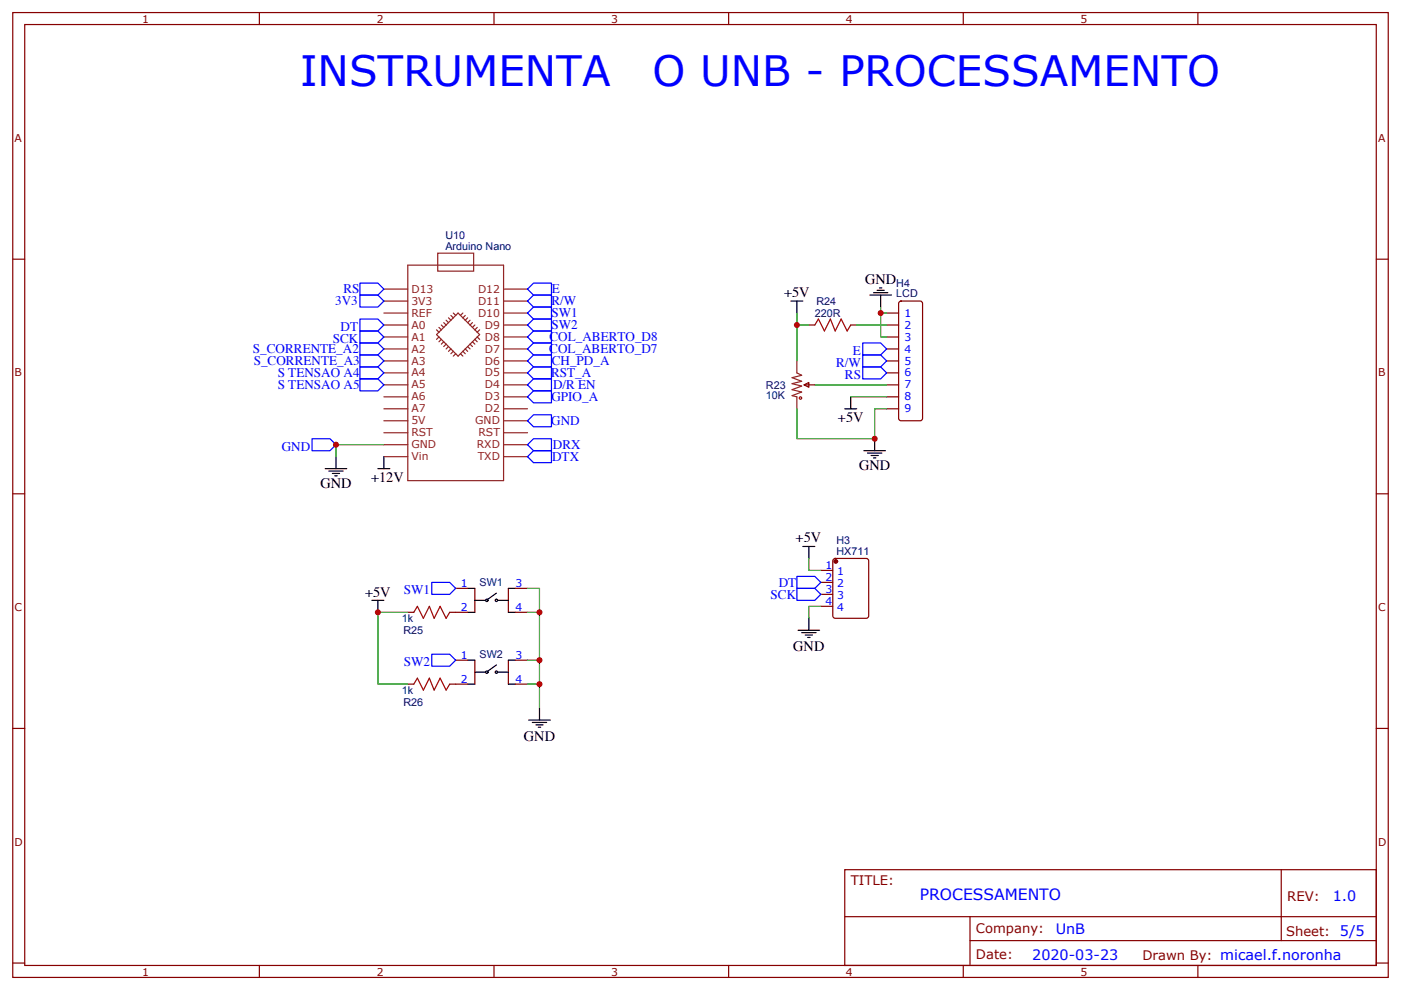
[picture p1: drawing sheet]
<svg xmlns="http://www.w3.org/2000/svg" width="297mm" height="210mm" viewBox="0 0 297 210" stroke-linecap="round" stroke-linejoin="round" font-family="sans-serif">
<g fill="none" stroke="#870000" stroke-width=".25">
<path d="M2.7 2.7h291.6v204.5h-291.6zM5.2 5.2h286.6v199.5h-286.6zM55 2.7v2.5M104.7 2.7v2.5M154.5 2.7v2.5M204.2 2.7v2.5M254 2.7v2.5M2.7 55h2.5M291.8 55h2.5M171.5 68.9h1.3M180.4 68.9h1.2M188 68.9h2.5"/>
<path d="M188 66.4h2.5M188 71.4h2.5M188 74h2.5M188 76.5h2.5M188 79.1h2.5M190.6 64.1l.4-.3h4.1l.4 .3 .1 .2v24.4l-.1 .3-.4 .2h-4.1l-.2-.1-.3-.4zM170.5 81.6l1-.5v1zM170.5 81.6h2.3M188 81.6h2.5M188 84.1h2.5M188 86.7h2.5M2.7 104.7h2.5"/>
<path d="M176.6 118.7l.5-.3h6.6l.4 .3 .1 11.9-.3 .4-6.8 .1-.5-.3zM291.8 104.7h2.5M86.5 129.8h1.2M95.3 129.8h3.9M96.6 124.7h2.6M96.6 140h2.6M100.7 124.7v5.1M100.7 140v5.1M107.8 124.7v5.1M107.8 140v5.1M109.3 129.8h2.5M109.3 124.7h2.5"/>
<path d="M109.3 140h2.5M174 120.9h2.6M174 123.5h2.6M174 126h2.6M174 128.6h2.6M2.7 154.4h2.5M86.5 145.1h1.2M95.3 145.1h3.9M109.3 145.1h2.5M291.8 154.4h2.5M179.1 184.4h112.7v20.3h-112.7zM179.1 194.4h112.6"/>
<path d="M205.7 199.4h86M205.7 194.4v10.1M271.6 184.4l.1 15M2.7 204.2h2.5M55 204.7v2.5M104.7 204.7v2.5M154.5 204.7v2.5M204.2 204.7v2.5M254 204.7v2.5M291.8 204.2h2.5"/>
</g>
<g fill="none" stroke="#8c2424" stroke-width=".25">
<path d="M86.5 56.2h20.3v45.7h-20.3zM92.8 53.7h7.6v3.8h-7.6zM81.4 63.8h5.1M81.4 66.4h5.1M81.4 68.9h5.1M81.4 71.4h5.1M81.4 74h5.1M81.4 76.5h5.1M81.4 79.1h5.1M81.4 61.3h5.1M92.6 70.9l4.5-4.5 4.6 4.5-4.6 4.6zM92.6 69.9l.5 .5"/>
<path d="M93.1 69.4l.5 .5M93.1 71.4l-.5 .6M93.6 68.9l.5 .5M93.6 72l-.5 .5M94.1 68.4l.5 .5M94.1 72.5l-.5 .5M94.6 67.9l.5 .5M94.6 73l-.5 .5M95.1 67.4l.5 .5M95.1 73.5l-.5 .5M95.6 66.9l.5 .5M95.6 74l-.5 .5"/>
<path d="M96.1 66.4l.5 .5M96.1 74.5l-.5 .5M96.6 75l-.5 .5M97.6 75l.5 .5M98.1 74.5l.5 .5M98.1 66.4l-.5 .5M98.6 74l.6 .5M98.6 66.9l-.5 .5M99.2 73.5l.5 .5M99.2 67.4l-.6 .5M99.7 73l.5 .5M99.7 67.9l-.5 .5"/>
<path d="M100.2 68.4l-.5 .5M100.2 72.5l.5 .5M100.7 72l.5 .5M100.7 68.9l-.5 .5M101.2 69.4l-.5 .5M101.2 71.4l.5 .6M101.7 69.9l-.5 .5M106.8 63.8h5M106.8 66.4h5M106.8 68.9h5M106.8 71.4h5M106.8 74h5"/>
<path d="M106.8 76.5h5M106.8 79.1h5M106.8 61.3h5M169 76.5v2.6l1 .5-2.1 .5 2.1 .7-2.1 .5 2.1 .6-2.1 .7 2.1 .5-2.1 .8 1.1 .2v2.6M81.4 81.6h5.1M81.4 84.1h5.1M81.4 86.7h5.1M81.4 89.2h5.1M81.4 91.8h5.1M81.4 94.3h5.1M81.4 96.8h5.1M106.8 81.6h5"/>
<path d="M106.8 84.1h5M106.8 86.7h5M106.8 89.2h5M106.8 91.8h5M106.8 94.3h5M106.8 96.8h5"/>
</g>
<circle cx="177.2" cy="119" r=".38" fill="#870000" stroke="#870000" stroke-width=".25"/>
<g fill="none" stroke="#a10000" stroke-width=".25">
<path d="M172.8 68.9l.7-1.3 1.3 2.6 1.3-2.6 1 2.6 1.2-2.6 1.3 2.6 .8-1.3M87.7 129.8l.8-1.2 1.3 2.5 1.2-2.5 1 2.5 1.3-2.5 1.3 2.5 .7-1.3M87.7 145.1l.8-1.3 1.3 2.5 1.2-2.5 1 2.5 1.3-2.5 1.3 2.5 .7-1.2"/>
<circle cx="169.7" cy="84.4" r=".25"/>
</g>
<g fill="none" stroke="#000" stroke-width=".25">
<path d="M167.7 63.8h2.5M169 63.8v2.6M184.4 62.6h4.6M185.2 62.1h3M186 61.5h1.5M186.5 61h.5M186.7 62.6v2.5M68.9 99.4h4.6M69.7 99.9h3.1M71.2 96.8v2.6M80.1 99.4h2.6M81.4 96.8v2.6"/>
<path d="M179.1 86.7h2.5M180.4 84.1v2.6M183.2 95.6h4.5M183.9 96.1h3.1M184.7 96.6h1.5M185.2 97.1h.5M185.4 93v2.6M70.5 100.4h1.5M71 100.9h.5M170.2 115.9h2.6M171.5 115.9v2.5M78.8 127.3h2.6"/>
<path d="M80.1 127.3v2.5M99.2 124.7h1.5M99.2 129.8h1.5M99.2 140h1.5M100.7 127.3h2.3M105.2 125.8l-1.7 1.2M105.5 127.3h2.3M107.8 124.7h1.5M107.8 129.8h1.5M107.8 140h1.5M169.2 133.6h4.6M170 134.1h3"/>
<path d="M170.7 134.6h1.6M171.2 135.2h.5M171.5 131.1v2.5M99.2 145.1h1.5M100.7 142.5h2.3M105.2 141l-1.7 1.3M105.5 142.5h2.3M107.8 145.1h1.5M112.1 152.7h4.6M112.9 153.2h3M113.6 153.7h1.5M114.1 154.2h.5"/>
<path d="M114.4 150.1v2.6"/>
<circle cx="103.2" cy="127.3" r=".25"/>
<circle cx="105.2" cy="127.3" r=".25"/>
<circle cx="103.2" cy="142.5" r=".25"/>
<circle cx="105.2" cy="142.5" r=".25"/>
</g>
<g fill="none" stroke="#00f" stroke-width=".25">
<path d="M76.3 62.6h3.8l1.3 1.2-1.3 1.3h-3.8zM76.3 77.8h3.8l1.3 1.3-1.3 1.2h-3.8zM76.3 67.6h3.8l1.3 1.3-1.3 1.3h-3.8zM76.3 70.2h3.8l1.3 1.2-1.3 1.3h-3.8zM76.3 72.7h3.8l1.3 1.3-1.3 1.3h-3.8zM76.3 75.3h3.8l1.3 1.2-1.3 1.3h-3.8zM76.3 60h3.8l1.3 1.3-1.3 1.3h-3.8zM111.8 71.4l1.3-1.2h3.8v2.5h-3.8zM111.8 61.3l1.3-1.3h3.8v2.6h-3.8zM111.8 66.4l1.3-1.3h3.8v2.5h-3.8zM111.8 76.5l1.3-1.2h3.8v2.5h-3.8zM111.8 79.1l1.3-1.3h3.8v2.5h-3.8z"/>
<path d="M113.1 72.7h3.8v2.6h-3.8l-1.3-1.3zM113.1 62.6h3.8v2.5h-3.8l-1.3-1.3zM113.1 67.6h3.8v2.6h-3.8l-1.3-1.3zM182.9 77.8h3.8l1.3 1.3-1.3 1.2h-3.8zM182.9 75.3h3.8l1.3 1.2-1.3 1.3h-3.8zM182.9 72.7h3.8l1.3 1.3-1.3 1.3h-3.8zM66.2 93h3.8l1.2 1.3-1.2 1.3h-3.8zM76.3 80.3h3.8l1.3 1.3-1.3 1.3h-3.8zM111.8 81.6l1.3-1.3h3.8v2.6h-3.8zM111.8 94.3l1.3-1.3h3.8v2.6h-3.8zM111.8 89.2l1.3-1.3h3.8v2.6h-3.8zM111.8 84.1l1.3-1.2h3.8v2.5h-3.8z"/>
<path d="M113.1 95.6h3.8v2.5h-3.8l-1.3-1.3zM91.5 123.5h3.8l1.3 1.2-1.3 1.3h-3.8zM91.5 138.7h3.8l1.3 1.3-1.3 1.2h-3.8zM169 122.2h3.8l1.2 1.3-1.2 1.2h-3.8zM169 124.7h3.8l1.2 1.3-1.2 1.3h-3.8z"/>
</g>
<g fill="none" stroke="#008700" stroke-width=".25">
<path d="M169 66.4v10.1M169 68.9h2.5M181.6 68.9h6.4M186.7 65.1v1.3h1.3M186.7 66.4v5h1.3M81.4 94.3h-10.2v2.5M169 86.7v6.3h16.4v-6.3h2.6M172.8 81.6h15.2M180.4 84.1h7.6M171.5 118.4v2.5h2.5M86.5 129.8h-6.4v15.3h6.4M111.8 140h2.6v10.1"/>
<path d="M111.8 124.7h2.6v15.3M111.8 129.8h2.6M174 128.6h-2.5v2.5M111.8 145.1h2.6"/>
</g>
<g fill="#c00">
<circle cx="71.2" cy="94.3" r=".63"/>
<circle cx="114.4" cy="140" r=".63"/>
<circle cx="80.1" cy="129.8" r=".63"/>
<circle cx="185.4" cy="93" r=".63"/>
<circle cx="169" cy="68.9" r=".63"/>
<circle cx="186.7" cy="66.4" r=".63"/>
<circle cx="114.4" cy="145.1" r=".63"/>
<circle cx="114.4" cy="129.8" r=".63"/>
</g>
<g font-size="8.9" fill="#00f">
<text x="63.6" y="18.1">INSTRUMENTA</text>
<text x="138.4" y="18.1">O UNB - PROCESSAMENTO</text>
</g>
<text font-size="3.3" fill="#00f" x="195" y="190.9">PROCESSAMENTO</text>
<g font-size="3">
<text x="166.2" y="63">+5V</text>
<text x="183.4" y="60.3">GND</text>
<text x="177.7" y="89.5">+5V</text>
<text x="182.1" y="99.6">GND</text>
<text x="67.9" y="103.4">GND</text>
<text x="78.7" y="102.2">+12V</text>
<text x="168.7" y="115">+5V</text>
<text x="77.4" y="126.5">+5V</text>
<text x="168.2" y="138">GND</text>
<text x="111.1" y="157">GND</text>
</g>
<g font-size="3" fill="#00f">
<text x="282.6" y="191.1">1.0</text>
<text x="223.8" y="197.9">UnB</text>
<text x="218.9" y="203.6">2020-03-23</text>
</g>
<g font-size="2.8" fill="#00f">
<text x="71.1" y="64.8">3V3</text>
<text x="72.8" y="62.2">RS</text>
<text x="116.9" y="64.7">R/W</text>
<text x="117" y="62.2">E</text>
<text x="72.2" y="70.2">DT</text>
<text x="116.9" y="67.3">SW1</text>
<text x="116.9" y="69.8">SW2</text>
<text x="53.6" y="74.9">S_CORRENTE_A2</text>
<text x="53.8" y="77.4">S_CORRENTE_A3</text>
<text x="70.5" y="72.7">SCK</text>
<text x="116.4" y="74.9">COL_ABERTO_D7</text>
<text x="116.5" y="72.3">COL_ABERTO_D8</text>
<text x="117" y="77.4">CH_PD_A</text>
<text x="177.3" y="77.8">R/W</text>
<text x="180.8" y="75.3">E</text>
<text x="58.9" y="80">S TENSAO A4</text>
<text x="58.9" y="82.5">S TENSAO A5</text>
<text x="116.8" y="80">RST_A</text>
<text x="117.2" y="82.5">D/R EN</text>
<text x="179.2" y="80.3">RS</text>
<text x="116.9" y="85">GPIO_A</text>
<text x="59.7" y="95.6">GND</text>
<text x="116.9" y="90.1">GND</text>
<text x="117.2" y="95.2">DRX</text>
<text x="117.1" y="97.7">DTX</text>
<text x="165.1" y="124.4">DT</text>
<text x="85.6" y="126">SW1</text>
<text x="163.4" y="126.9">SCK</text>
<text x="85.6" y="141.2">SW2</text>
</g>
<g font-size="2.8" fill="#800">
<text x="180.4" y="187.7">TITLE:</text>
<text x="272.9" y="191.1">REV:</text>
<text x="206.9" y="197.9">Company:</text>
<text x="206.9" y="203.4">Date:</text>
<text x="242.2" y="203.5">Drawn By: micael.f.noronha</text>
<text x="272.7" y="198.4">Sheet: 5/5</text>
</g>
<g font-size="2.3" fill="#800">
<text x="30.1" y="4.8">1</text>
<text x="79.9" y="4.8">2</text>
<text x="129.6" y="4.8">3</text>
<text x="179.4" y="4.8">4</text>
<text x="229.1" y="4.8">5</text>
<text x="3.1" y="30.1">A</text>
<text x="292.2" y="30.1">A</text>
<text x="3.1" y="79.8">B</text>
<text x="292.2" y="79.8">B</text>
<text x="3.1" y="129.6">C</text>
<text x="292.2" y="129.6">C</text>
<text x="3.1" y="179.3">D</text>
<text x="292.2" y="179.3">D</text>
<text x="30.1" y="206.9">1</text>
<text x="79.9" y="206.9">2</text>
<text x="129.6" y="206.9">3</text>
<text x="179.4" y="206.9">4</text>
<text x="229.1" y="206.9">5</text>
</g>
<g font-size="2.3" fill="#000080">
<text x="94.4" y="52.9">Arduino Nano</text>
<text x="94.4" y="50.7">U10</text>
<text x="173.1" y="64.7">R24</text>
<text x="190" y="63.1">LCD</text>
<text x="190" y="60.8">H4</text>
<text x="172.8" y="67.2">220R</text>
<text x="162.4" y="82.4">R23</text>
<text x="162.4" y="84.7">10K</text>
<text x="177.3" y="117.6">HX711</text>
<text x="177.3" y="115.3">H3</text>
<text x="101.7" y="124.3">SW1</text>
<text x="85.2" y="131.9">1k</text>
<text x="85.6" y="134.5">R25</text>
<text x="101.7" y="139.5">SW2</text>
<text x="85.2" y="147.1">1k</text>
<text x="85.6" y="149.7">R26</text>
</g>
<g font-size="2.3" fill="#8d2323">
<text x="87.2" y="64.6">3V3</text>
<text x="87.2" y="62.1">D13</text>
<text x="101.3" y="64.6">D11</text>
<text x="101.3" y="62.1">D12</text>
<text x="87.2" y="69.7">A0</text>
<text x="87.2" y="67.1">REF</text>
<text x="101.3" y="67.1">D10</text>
<text x="102.8" y="69.7">D9</text>
<text x="87.2" y="77.3">A3</text>
<text x="87.2" y="74.7">A2</text>
<text x="87.2" y="72.2">A1</text>
<text x="102.8" y="72.2">D8</text>
<text x="102.8" y="74.7">D7</text>
<text x="102.8" y="77.3">D6</text>
<text x="87.2" y="82.4">A5</text>
<text x="87.2" y="79.8">A4</text>
<text x="102.8" y="79.8">D5</text>
<text x="102.8" y="82.4">D4</text>
<text x="87.2" y="90">5V</text>
<text x="87.2" y="87.4">A7</text>
<text x="87.2" y="84.9">A6</text>
<text x="100.8" y="90">GND</text>
<text x="102.8" y="84.9">D3</text>
<text x="102.8" y="87.4">D2</text>
<text x="87.2" y="95.1">GND</text>
<text x="87.2" y="92.5">RST</text>
<text x="101.1" y="95.1">RXD</text>
<text x="101.4" y="92.5">RST</text>
<text x="87.2" y="97.6">Vin</text>
<text x="101.3" y="97.6">TXD</text>
</g>
<g font-size="2.3" fill="#00f">
<text x="191.8" y="67.1">1</text>
<text x="191.8" y="69.7">2</text>
<text x="191.8" y="72.2">3</text>
<text x="191.8" y="74.7">4</text>
<text x="191.8" y="77.3">5</text>
<text x="191.8" y="79.8">6</text>
<text x="191.8" y="82.4">7</text>
<text x="191.8" y="84.9">8</text>
<text x="191.8" y="87.4">9</text>
<text x="97.7" y="124.5">1</text>
<text x="109.3" y="124.5">3</text>
<text x="175" y="120.7">1</text>
<text x="175" y="123.2">2</text>
<text x="175" y="125.8">3</text>
<text x="177.5" y="122">1</text>
<text x="177.5" y="124.5">2</text>
<text x="97.7" y="129.6">2</text>
<text x="109.3" y="129.6">4</text>
<text x="175" y="128.3">4</text>
<text x="177.5" y="127">3</text>
<text x="177.5" y="129.6">4</text>
<text x="97.7" y="139.7">1</text>
<text x="109.3" y="139.7">3</text>
<text x="97.7" y="144.8">2</text>
<text x="109.3" y="144.8">4</text>
</g>
</svg>
